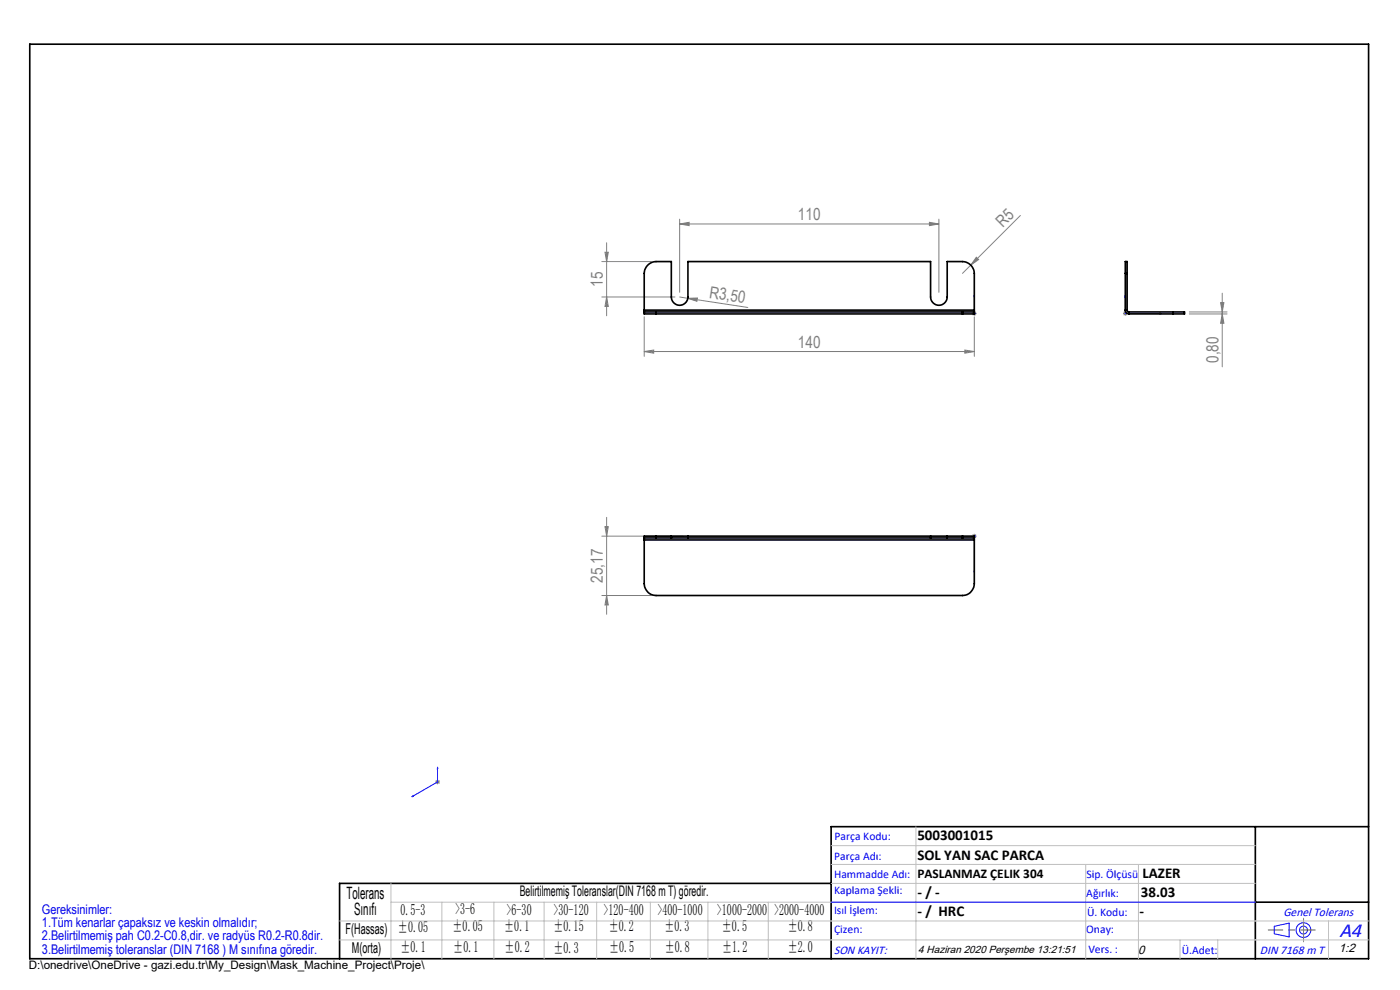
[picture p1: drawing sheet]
<svg xmlns="http://www.w3.org/2000/svg" width="297mm" height="210mm" viewBox="0 0 297 210" stroke-linecap="round" stroke-linejoin="round" font-family="sans-serif">
<g fill="none" stroke="#00f" stroke-width=".21">
<path d="M206.7 62.6v.4v-.4M206.7 66.4v.2zM206.7 66.5h.1M206.7 62.6v3.9M238.7 62.6l.1 .4h-.2zM238.7 62.6v3.9h7.7M246 66.4l.4 .1-.4 .1zM206.7 113.6v.2zM206.7 113.7h.1M206.7 113.7v7.7M206.7 121.4v-.4v.4M87.4 169l.3-.2v.1z"/>
<path d="M92.8 162.7v.4zM92.8 162.7v3.2l-5.4 3.1M176.3 191.4h90M270.3 196.5l3.2-.7v2.9l-3.2-.6z"/>
<circle cx="276.5" cy="197.3" r="1.57"/>
<circle cx="276.5" cy="197.3" r=".83"/>
</g>
<g fill="none" stroke="#808080" stroke-width=".21">
<path d="M127.7 55.5h10.5M128.3 53.5h.7l-.3 2zM128.7 51.5v15.5M144.2 47.5l2-.3v.7zM144.2 46.5v15.5M144.2 47.5h55M197.2 47.2l2 .3-2 .4zM199.2 46.5v15.5M207.1 54.6l.5 .5-1.6 1.1zM216.5 45.7l-12.3 12.3M127.7 63h15.5M128.7 63l.3 2h-.7z"/>
<path d="M136.7 74.6l2-.3v.6zM136.7 67.2v8.4M136.7 74.6h70M144.2 63l1.7 .3M145.9 63.3l2.1-.1-.2 .7zM145.9 63.3l12.7 1.9M204.7 74.3l2 .3-2 .3zM206.2 66.5h1M206.3 66.1l.7 .7M206.7 67.2v8.4M206.7 66v1M207 66.1l-.7 .7"/>
<path d="M238.2 66.5h1M238.4 66.1l.7 .7M238.7 66v1M239.1 66.1l-.7 .7M252.3 66.6h8M252.3 66.2h8M258.9 64.2h.7l-.3 2zM259.3 66.6l.3 2h-.7zM259.3 62.2v15.6M127.7 113.7h17.2M128.3 111.7h.7l-.3 2zM128.7 109.7v20.6"/>
<path d="M206.2 113.7h1M206.3 113.4l.7 .7M206.7 113.2v1M207 113.4l-.7 .7M127.7 126.3h10.5M128.7 126.3l.3 2h-.7zM92.3 165.9h1M92.5 165.5l.7 .7M92.8 165.4v1M93.2 165.5l-.7 .7"/>
</g>
<path d="M6.3 9.4h284v194h-284zM266.3 175.4v28M290.3 175.4h-114v28M176.3 187.4h-104.3v16M266.3 191.4h24" fill="none" stroke="#000" stroke-width=".35"/>
<path d="M279 197.3h-9.9" fill="none" stroke="#f00" stroke-width=".21" stroke-dasharray="15.2 1.3 1.3 1.3" stroke-dashoffset="12.2"/>
<path d="M276.5 197.3v2.5M276.5 197.3v-2.5" fill="none" stroke="#808080" stroke-width=".21" stroke-dasharray="15.2 1.3 1.3 1.3"/>
<g fill="none" stroke="#c0c0c0" stroke-width=".21">
<path d="M176.3 179.4h90M194.3 175.4v28M72 199.4h218.3M72 195.4h218.3M82.9 187.4v16M82.9 191.4h183.4M93.7 191.4v12M104.8 191.4v12M115.4 191.4v12M126.6 191.4v12M138 191.4v12M150.2 191.4v12"/>
<path d="M163 191.4v12M176.3 183.4h90M176.3 187.4h90M230.3 183.4v20M241.5 183.4v20M250.3 199.4v4M258.3 199.4v4M281.8 195.4v8"/>
</g>
<g fill="#00f">
<path d="M206.7 62.6v.4zM206.7 66.4v.2z"/>
<path d="M92.8 162.7v.4zM87.4 169l.3-.2v.1z"/>
<path d="M206.7 113.6v.2zM206.7 121v.4z"/>
<path d="M238.7 62.6l-.1 .4h.2zM246 66.4v.2l.4-.1z"/>
</g>
<g fill="#808080">
<path d="M207.1 54.6l.5 .5-1.6 1.1z"/>
<path d="M145.9 63.3l2.1-.1-.2 .7z"/>
<path d="M136.7 74.6l2-.3v.6zM204.7 74.3l2 .3-2 .3z"/>
<path d="M144.2 47.5l2-.3v.7zM197.2 47.2l2 .3-2 .4z"/>
<path d="M128.7 126.3l.3 2h-.7zM128.3 111.7h.7l-.3 2z"/>
<path d="M259.3 66.6l.3 2h-.7zM258.9 64.2h.7l-.3 2z"/>
<path d="M128.7 63l.3 2h-.7zM128.3 53.5h.7l-.3 2z"/>
</g>
<g fill="none" stroke="#000" stroke-width=".35">
<path d="M238.7 58v-2.5h.4v2.5M238.7 58h.4M238.7 58v7.8M239.1 58v7.8M136.7 66.2v.4h2.5M136.7 66.2h2.5M136.7 65.8v.4M136.7 65.8v-7.8a2.58 2.58 0 0 1 2.5-2.5h3.2v7.5a1.76 1.76 0 0 0 1.8 1.8 1.76 1.76 0 0 0 1.7-1.8v-7.5h51.5v7.5a1.76 1.76 0 0 0 1.8 1.8 1.76 1.76 0 0 0 1.7-1.8v-7.5h3.3a2.58 2.58 0 0 1 2.5 2.5v7.8M136.7 65.8h70M139.2 66.2v.4M139.2 66.6h65M139.2 66.2h65"/>
<path d="M204.2 66.2h2.5M204.2 66.2v.4M206.7 66.2v.4h-2.5M206.7 65.8v.4M238.7 65.8a.78 .78 0 0 0 .8 .8M238.7 65.8h.4M239.1 65.8l.1 .3 .3 .1M239.5 66.6h9.3M239.5 66.2h9.3M239.5 66.2v.4M248.8 66.2h2.5v.4h-2.5M248.8 66.2v.4"/>
<path d="M136.7 114.1h2.5M136.7 114.1v.4M136.7 114.5v9.3a2.58 2.58 0 0 0 2.5 2.5h65a2.51 2.51 0 0 0 2.5-2.5v-9.3M136.7 114.5h70M139.2 113.7h-2.5v.4M139.2 113.7v.4M139.2 114.1h3.2M139.2 113.7h3.2M142.4 114.1h3.5M142.4 113.7h3.5M142.4 113.7v.4M145.9 113.7v.4"/>
<path d="M145.9 114.1h51.5M145.9 113.7h51.5M197.4 114.1h3.5M197.4 113.7h3.5M197.4 113.7v.4M200.9 113.7v.4M200.9 114.1h3.3M200.9 113.7h3.3M204.2 114.1h2.5M204.2 113.7h2.5v.4M204.2 113.7v.4M206.7 114.1v.4"/>
</g>
<text font-size="4.4" fill="#00f" x="284.2" y="198.7">A4</text>
<g font-size="3.6">
<text x="73.5" y="190.7">Tolerans</text>
<text x="75.1" y="194.1">Sınıfı</text>
</g>
<g font-size="3.5" fill="#808080">
<text x="169.3" y="46.7">110</text>
<text x="212.8" y="48.3" transform="rotate(-45 212.8 48.3)">R5</text>
<text x="127.9" y="60.8" transform="rotate(-90 127.9 60.8)">15</text>
<text x="150.4" y="63.2" transform="rotate(9 150.4 63.2)">R3,50</text>
<text x="169.3" y="73.8">140</text>
<text x="258.5" y="77" transform="rotate(-90 258.5 77)">0,80</text>
<text x="127.9" y="123.6" transform="rotate(-90 127.9 123.6)">25,17</text>
</g>
<g font-size="3.4">
<text x="84.4" y="197.6">±0.05</text>
<text x="85" y="194.1">0.5-3</text>
<text x="96" y="197.5">±0.05</text>
<text x="96.5" y="193.9">&gt;3-6</text>
<text x="107" y="197.5">±0.1</text>
<text x="107.5" y="194.1">&gt;6-30</text>
<text x="117.4" y="194.1">&gt;30-120</text>
<text x="117.4" y="197.6">±0.15</text>
<text x="128" y="194.1">&gt;120-400</text>
<text x="129.1" y="197.5">±0.2</text>
<text x="139.5" y="194.1">&gt;400-1000</text>
<text x="140.9" y="197.5">±0.3</text>
<text x="152.1" y="194.1">&gt;1000-2000</text>
<text x="153.1" y="197.5">±0.5</text>
<text x="164.2" y="194.1">&gt;2000-4000</text>
<text x="167.1" y="197.4">±0.8</text>
<text x="85" y="202">±0.1</text>
<text x="96.2" y="202">±0.1</text>
<text x="107" y="202">±0.2</text>
<text x="117.4" y="202.1">±0.3</text>
<text x="129.2" y="202">±0.5</text>
<text x="141" y="202">±0.8</text>
<text x="153.2" y="202">±1.2</text>
<text x="167.1" y="201.9">±2.0</text>
</g>
<g font-size="3.2">
<text x="194.6" y="178.2">5003001015</text>
<text x="194.6" y="182.4">SOL YAN SAC PARCA</text>
<text x="194.6" y="190.2">- / -</text>
<text x="242" y="190.2">38.03</text>
<text x="242.4" y="186.2">LAZER</text>
<text x="194.6" y="194.3">- / HRC</text>
<text x="241.7" y="194.3">-</text>
<text x="73.3" y="198.1">F(Hassas)</text>
<text x="74.7" y="202.2">M(orta)</text>
</g>
<text font-size="3.1" x="110.3" y="190.1">Belirtilmemiş Toleranslar(DIN 7168 m T) göredir.</text>
<text font-size="2.8" x="194.6" y="186.2">PASLANMAZ ÇELIK 304</text>
<g font-size="2.8" fill="#0000e8">
<text x="8.9" y="193.8">Gereksinimler:</text>
<text x="8.9" y="196.6">1.Tüm kenarlar çapaksız ve keskin olmalıdır;</text>
<text x="8.9" y="199.5">2.Belirtilmemiş pah C0.2-C0.8,dir. ve radyüs R0.2-R0.8dir.</text>
<text x="8.9" y="202.3">3.Belirtilmemiş toleranslar (DIN 7168 ) M sınıfına göredir.</text>
</g>
<g font-size="2.6" fill="#00f">
<text x="272.3" y="194.3">Genel Tolerans</text>
<text x="176.9" y="202.3">SON KAYIT:</text>
<text x="267.3" y="202.4">DIN 7168 m T</text>
</g>
<g font-size="2.6">
<text x="241.4" y="202.3">0</text>
<text x="284" y="202">1:2</text>
</g>
<g font-size="2.5" fill="#00f">
<text x="177" y="178.2">Parça Kodu:</text>
<text x="177" y="182.4">Parça Adı:</text>
<text x="176.9" y="186.2">Hammadde Adı:</text>
<text x="177" y="189.7">Kaplama Şekli:</text>
<text x="230.5" y="190.2">Ağırlık:</text>
<text x="230.5" y="186.2">Sip. Ölçüsü</text>
<text x="176.9" y="193.9">Isıl İşlem:</text>
<text x="177" y="197.8">Çizen:</text>
<text x="230.4" y="197.8">Onay:</text>
<text x="230.6" y="194.3">Ü. Kodu:</text>
<text x="230.9" y="202.1">Vers. :</text>
<text x="250.7" y="202.4">Ü.Adet:</text>
</g>
<text font-size="2.5" x="6.1" y="205.5">D:\onedrive\OneDrive - gazi.edu.tr\My_Design\Mask_Machine_Project\Proje\</text>
<text font-size="2.2" x="194.8" y="202.1">4 Haziran 2020 Perşembe 13:21:51</text>
</svg>
